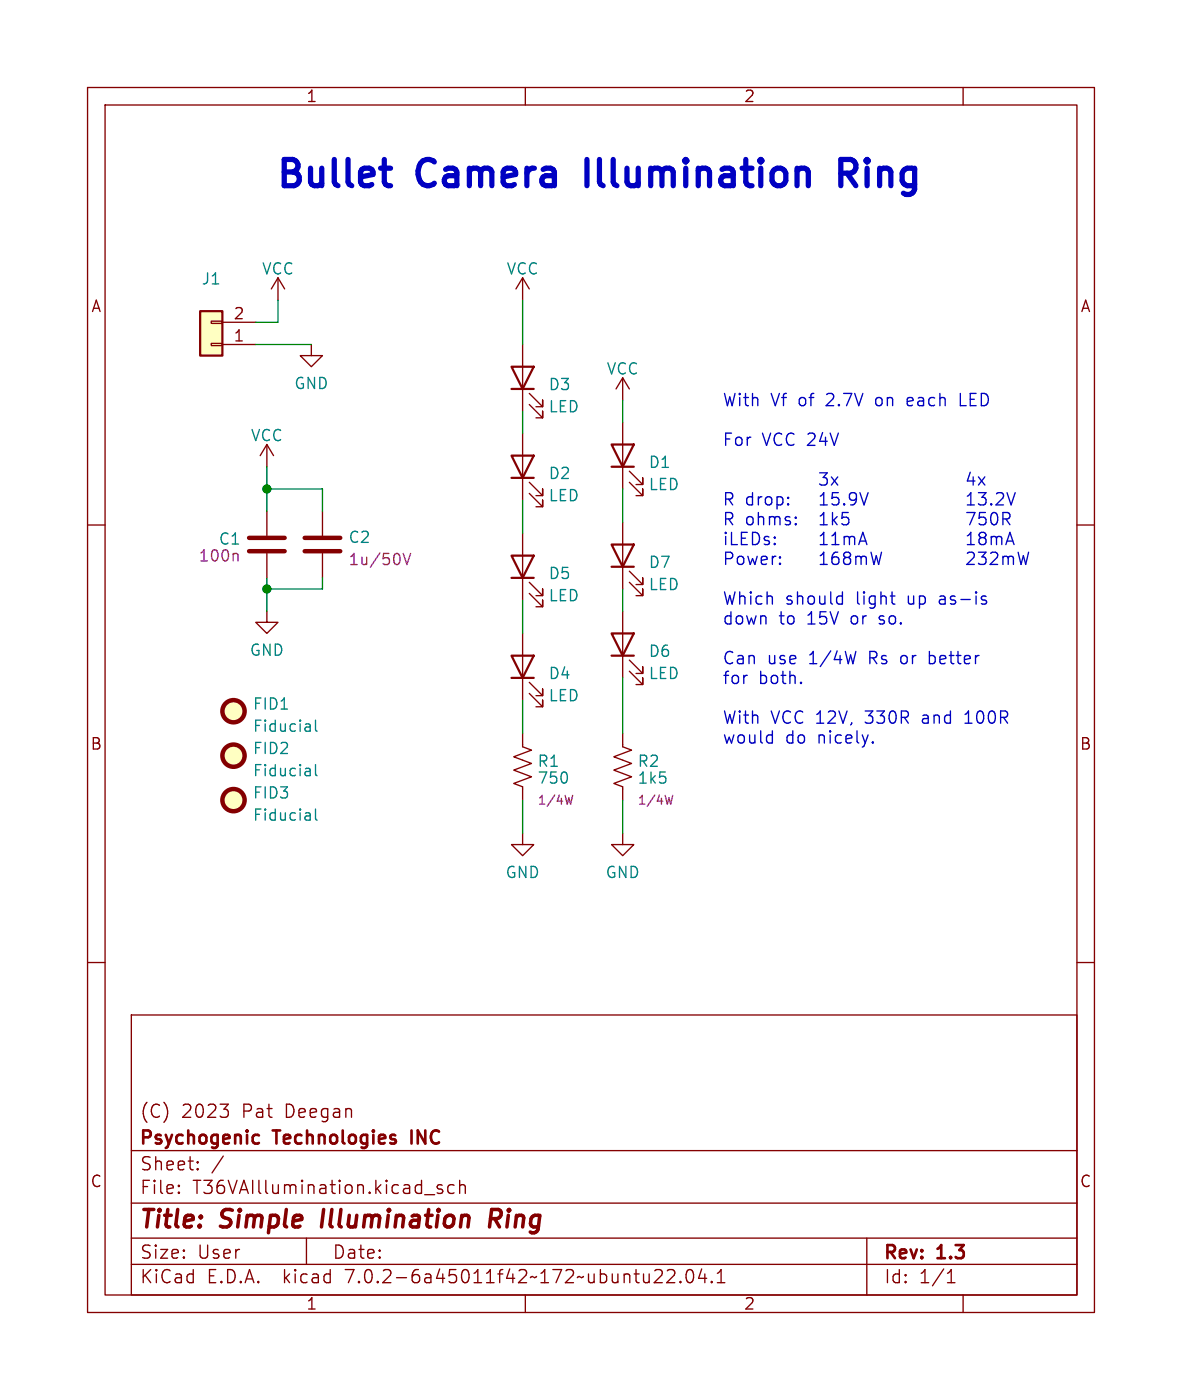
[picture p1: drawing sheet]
<svg xmlns="http://www.w3.org/2000/svg" width="135mm" height="160mm" viewBox="0 0 135 160" stroke-linecap="round" stroke-linejoin="round" font-family="sans-serif">
<g fill="none" stroke="#840000" stroke-width=".15">
<path d="M10 10h115v140h-115zM12 12h111v136h-111zM60 10v2M110 10v2M24.1 36.7h1.3v.3h-1.3zM24.1 39.2h1.3v.3h-1.3zM25.4 39.4h3.8M25.4 36.8h3.8M31.7 31.8l-.7 1.2M31.7 31.8v2.5M31.7 31.8l.8 1.2M35.6 39.4v1.2h1.2l-1.2 1.3-1.3-1.3h1.3"/>
<path d="M59.7 31.8v2.5M59.7 39.4v7.6M59.7 31.8l-.8 1.2M59.7 31.8l.8 1.2M10 60h2M30.5 50.8l-.8 1.3M30.5 50.8v2.5M30.5 58.4v2.8M30.5 50.8l.7 1.3M36.8 58.4v2.8M59.7 49.5v7.7M60.5 56.4l1.5 1.5v-.7v.7h-.8"/>
<path d="M60.5 55.1l1.5 1.5v-.7v.7h-.8M60.5 46.2l1.5 1.6v-.8v.8h-.8M60.5 45l1.5 1.5v-.8v.8h-.8M71.1 43.2v2.5M71.1 48.3v7.6M71.1 59.7v7.6M71.1 43.2l-.7 1.3M71.1 43.2l.8 1.3M71.9 55.1l1.5 1.5v-.7v.7h-.8M71.9 53.8l1.5 1.6v-.8v.8h-.8M123 60h2M30.5 69.9v1.2h1.2l-1.2 1.3-1.3-1.3h1.3"/>
<path d="M30.5 63.2v2.8M36.8 63.2v2.8M59.7 61v7.6M59.7 72.4v7.6M60.5 67.8l1.5 1.5v-.7v.7h-.8M60.5 66.5l1.5 1.6v-.8v.8h-.8M60.5 79.2l1.5 1.6v-.8v.8h-.8M60.5 78l1.5 1.5v-.8v.8h-.8M71.1 69.9v7.6M71.9 76.7l1.5 1.5v-.7v.7h-.8M71.9 75.4l1.5 1.6v-.8v.8h-.8M71.9 66.5l1.5 1.6v-.8v.8h-.8"/>
<path d="M71.9 65.3l1.5 1.5v-.8v.8h-.8M59.7 83.8v1.5l1 .4-2 .8 2 .7-2 .8 2 .8-2 .7 1 .4v1.5M59.7 95.3v1.2h1.3l-1.3 1.3-1.3-1.3h1.3M71.1 95.3v1.2h1.3l-1.3 1.3-1.3-1.3h1.3M71.1 83.8v1.5l1 .4-2 .8 2 .7-2 .8 2 .8-2 .7 1 .4v1.5M10 110h2M15 116h108v32h-108zM123 110h2M15 137.5h108M15 131.5h108M20.4 136.2l.1 .1-.1 .1M20.4 135.5h.1l-.1 .1"/>
<path d="M22.6 133.5v.1v.1M22.6 132.8v.1M25.1 126.2h1l-.5 .6M26 126.9l.1 .1-.1 .5M48.5 136.5h1.1M50.5 135.5l-.4-.1-.2 .2 .1 .2 .5 .2 .1 .1-.1 .2-.1 .1-.5-.1M51.9 135.5l-.5-.1-.3 .3v.4l.2 .2 .1 .1 .5-.1M52.5 135.5a.37 .37 0 0 1 .6 .1v.8M52.5 134.9v1.5M15 144.5h108M15 141.5h108M35 141.5v3"/>
<path d="M60 148v2M75.5 145.2a.41 .41 0 0 1 .1 .5l-.9 .9h.9M76.2 145.2l.2-.1h.4a.41 .41 0 0 1 .2 .6l-.9 .9h1M77.7 146.4l.1 .1-.1 .1M77.7 146.4l-.1 .1 .1 .1M77.7 146.4v.2M78.5 145.2a.36 .36 0 0 1 .4-.1 .36 .36 0 0 1 .2 .3 .88 .88 0 0 1-.2 1.2 .38 .38 0 0 1-.5-.3 1.28 1.28 0 0 1 .1-1.1zM80.1 145l-.3 1.1h.9M80.5 145.6v1M81.3 146.4l.1 .1-.1 .1M81.3 146.4l-.1 .1 .1 .1M81.3 146.4v.2"/>
<path d="M81.9 146.6h.9M81.9 145.5l.5-.4v1.5M99 141.5v6.5M108.2 146.6h.9M108.2 145.5l.4-.4v1.5M110 148v2"/>
</g>
<path d="M56 139.3h.8M56.9 138.2h-.7l-.3 2" fill="none" stroke="#840000" stroke-width=".4"/>
<path d="M29.4 129.7l.2 .1M29.6 130.6l-.2 .1" fill="none" stroke="#840000" stroke-width=".3"/>
<g fill="none" stroke="#840000" stroke-width=".25">
<path d="M22.9 35.6h2.5v5h-2.5zM58.4 52.1h2.6l-1.3 2.5zM58.4 41.9h2.6l-1.3 2.6zM58.4 54.6h2.6M58.4 44.5h2.6M69.8 50.8h2.6l-1.3 2.5zM69.8 53.3h2.6M58.4 63.5h2.6l-1.3 2.5zM58.4 74.9h2.6l-1.3 2.6zM58.4 66h2.6M58.4 77.5h2.6M69.8 72.4h2.6l-1.3 2.5z"/>
<path d="M69.8 62.2h2.6l-1.3 2.6zM69.8 74.9h2.6M69.8 64.8h2.6"/>
</g>
<g fill="#ffffc2" stroke="#ffffc2" stroke-width=".11">
<path d="M22.9 35.6h2.5v5h-2.5z"/>
<circle cx="26.7" cy="81.3" r="1.27"/>
<circle cx="26.7" cy="91.4" r="1.27"/>
<circle cx="26.7" cy="86.4" r="1.27"/>
</g>
<g fill="none" stroke="#840000" stroke-width=".51">
<path d="M28.4 63h4.1M28.4 61.5h4.1M34.8 63h4.1M34.8 61.5h4.1"/>
<circle cx="26.7" cy="81.3" r="1.27"/>
<circle cx="26.7" cy="86.4" r="1.27"/>
<circle cx="26.7" cy="91.4" r="1.27"/>
</g>
<path d="M35.4 82.8v.8M35.4 87.9v.7M35.4 92.9v.8M35.4 83.5l-.1 .1M35.4 83l-.1 .1M35.4 93.7h-.1M35.4 93.2h-.1M35.4 88.6h-.1M35.4 88.1l-.1 .1M36 82.3v1.1l.2 .2M36 87.4v1.1l.2 .1M36 92.5v1l.2 .2" fill="none" stroke="#008484" stroke-width=".15"/>
<path d="M27 63.2l.2 .2v.7M46.1 63.2l.4 1.3 .4-1.3M65.4 90.9l-.2 1-.2-.7M76.8 90.9l-.2 1-.2-.7" fill="none" stroke="#840084" stroke-width=".15"/>
<path d="M96 19.8h1.2M96.7 19.8l1 1.4M97.2 18.2h-1.2v3" fill="none" stroke="#0000c2" stroke-width=".6"/>
<g fill="none" stroke="#0000c2" stroke-width=".15">
<path d="M93.6 54h.9l-.5 .6a.38 .38 0 0 1 .5 .2v.4l-.2 .2h-.5l-.2-.1M95 54.5l.7 .9M95.1 58.6v1.4M95.6 59l-.5 .6M95.7 54.5l-.7 .9M110.4 58.6h.9l-.6 1.4M110.5 57.7h.8M110.5 56.7l.4-.4v1.4M110.8 54l-.3 1h.8M111.1 54.5v.9M111.7 54.5l.8 .9M111.7 56.3h.9l-.5 .5a.38 .38 0 0 1 .5 .3v.3l-.1 .2-.6 .1-.2-.1"/>
<path d="M112.5 54.5l-.8 .9M112.5 58.6h-.6l-.1 .6 .2-.1 .5 .1 .1 .2-.1 .4-.2 .2h-.3l-.2-.2M113.2 57.6h.1l-.1 .1M113.2 57.6h-.1l.1 .1M113.2 57.6v.1M113.3 58.6a.33 .33 0 0 1 .6 .2 .72 .72 0 0 1-.4 1.2 .93 .93 0 0 1-.2-1.4zM113.8 56.4l.2-.1h.3a.38 .38 0 0 1 .2 .6l-.8 .8h.9M114.5 59.3h.6a.38 .38 0 0 0 .3-.4 .38 .38 0 0 0-.3-.3h-.6v1.4M114.9 59.3l.4 .7M115 56.3l.5 1.4 .4-1.4M91.5 78h.1l-.1 .1M95.8 68.1l.4 .1"/>
<path d="M96.2 67.6v1.4M96.2 69h-.4M97.8 74.4l-.4 1.4M101.7 68.1h.5M102 69h.2M110.5 61.2l.4-.4v1.4M110.5 62.2h.8M110.5 63.2l.2-.1h.3a.38 .38 0 0 1 .2 .6l-.8 .8h.9M111.7 63.1h.9l-.5 .5a.38 .38 0 0 1 .5 .3v.3l-.1 .2-.6 .1-.2-.1M112.1 61.4l-.2-.1a.28 .28 0 0 1-.1-.3 .28 .28 0 0 1 .3-.2l.4 .1a.29 .29 0 0 1 .1 .3 .29 .29 0 0 1-.3 .2M112.1 61.4l-.3 .3v.3l.3 .2h.4l.1-.2-.1-.4-.2-.2M112.1 61.4h.2"/>
<path d="M112.1 68.4l.1 .1 .4 .1 .1 .2-.1 .2h-.1h-.4M112.6 68.2l-.3-.1-.2 .2M113.1 63.2l.2-.1h.4a.38 .38 0 0 1 .2 .6l-.8 .8h.8M113.2 61.3v.9M113.2 61.4a.35 .35 0 0 1 .6 .1M113.8 61.5l.2-.2 .3 .1 .1 .8M113.8 61.5v.7M114.5 63.6v.9M114.5 63.7a.35 .35 0 0 1 .6 .1M114.9 62.2l.4-1.4 .5 1.4M115 61.8h.7M115.1 63.8l.2-.2h.4v.9"/>
<path d="M115.1 63.8v.7M116.3 63.1l.3 1.4 .3-1 .2 1 .4-1.4M88.1 84l.1 .1M88.2 83.5v1.4M88.2 84.9h-.1M99.7 84.8l.1 .1h-.1M99.7 84.8l-.1 .1h.1M99.7 84.8v.1"/>
</g>
<g fill="none" stroke="#008400" stroke-width=".15">
<path d="M29.2 39.4h6.4M31.7 34.3v2.5h-2.5M59.7 34.3v5.1M30.5 53.3v5.1M30.5 55.9h6.3v2.5M59.7 47v2.5M59.7 57.2v3.8M71.1 45.7v2.6M71.1 55.9v3.8M30.5 66v3.9M36.8 66v1.3h-6.3M59.7 68.6v3.8"/>
<path d="M71.1 67.3v2.6M71.1 77.5v6.3M59.7 80v3.8M59.7 91.4v3.9M71.1 91.4v3.9"/>
</g>
<g fill="#008400" stroke="#008400" stroke-width=".15">
<circle cx="30.5" cy="55.9" r=".46"/>
<circle cx="30.5" cy="67.3" r=".46"/>
</g>
<g font-size="4.2" fill="#0000c2">
<text x="31.7" y="21.6">Bullet</text>
<text x="48.1" y="21.6">Camera</text>
<text x="68.1" y="21.6">Illumination</text>
<text x="98" y="21.6">Ring</text>
</g>
<g font-size="2.8" fill="#840000">
<text x="16" y="140.8">Title:</text>
<text x="25.4" y="140.8">Simple</text>
<text x="37.5" y="140.8">Illumination</text>
<text x="57.2" y="140.8">Ring</text>
</g>
<g font-size="2.1" fill="#840000">
<text x="16" y="131.1">Psychogenic</text>
<text x="16" y="127.9">(C)</text>
<text x="20.7" y="127.9">2023</text>
<text x="27.7" y="127.9">Pat</text>
<text x="31.5" y="131.1">Technologies</text>
<text x="32.6" y="127.9">Deegan</text>
<text x="47.5" y="131.1">INC</text>
<text x="16" y="136.6">File:</text>
<text x="16" y="133.9">Sheet:</text>
<text x="22" y="136.6">T36VAIllumination.kicad_sch</text>
<text x="24.2" y="133.9">/</text>
<text x="16" y="146.8">KiCad</text>
<text x="16" y="144">Size:</text>
<text x="22.6" y="144">User</text>
<text x="23.7" y="146.8">E.D.A.</text>
<text x="32.4" y="146.8">kicad</text>
<text x="38" y="144">Date:</text>
<text x="39.5" y="146.8">7.0.2-6a45011f42~172~ubuntu22.04.1</text>
<text x="101" y="144.2">Rev:</text>
<text x="101" y="146.8">Id:</text>
<text x="105" y="146.8">1/1</text>
<text x="107.2" y="144.2">1.3</text>
</g>
<g font-size="1.9" fill="#0000c2">
<text x="82.5" y="46.5">With</text>
<text x="88.1" y="46.5">Vf of</text>
<text x="94.5" y="46.5">2.7V</text>
<text x="100.2" y="46.5">on</text>
<text x="103.9" y="46.5">each</text>
<text x="110" y="46.5">LED</text>
<text x="82.5" y="51.1">For</text>
<text x="87.1" y="51.1">VCC 24V</text>
<text x="82.5" y="57.9">R drop: 15.9V 13.2V</text>
<text x="82.5" y="60.1">R ohms: 1k5</text>
<text x="82.5" y="62.4">iLEDs: 11mA 18mA</text>
<text x="82.5" y="64.7">Power: 168mW 232mW</text>
<text x="95.7" y="60.1">750R</text>
<text x="82.5" y="69.2">Which</text>
<text x="82.5" y="71.5">down</text>
<text x="89" y="71.5">to</text>
<text x="89.7" y="69.2">should</text>
<text x="92.2" y="71.5">15V</text>
<text x="97.3" y="71.5">or</text>
<text x="97.8" y="69.2">light</text>
<text x="100.6" y="71.5">so.</text>
<text x="103.7" y="69.2">up</text>
<text x="107.4" y="69.2">as-is</text>
<text x="82.5" y="76">Can</text>
<text x="87.7" y="76">use</text>
<text x="92.4" y="76">1/4W</text>
<text x="99.3" y="76">Rs or</text>
<text x="106.3" y="76">better</text>
<text x="82.5" y="78.3">for</text>
<text x="82.5" y="82.8">With</text>
<text x="86.7" y="78.3">both.</text>
<text x="88.1" y="82.8">VCC 12V,</text>
<text x="98.9" y="82.8">330R</text>
<text x="105.5" y="82.8">and</text>
<text x="110.5" y="82.8">100R</text>
<text x="82.5" y="85.1">would</text>
<text x="89.7" y="85.1">do</text>
<text x="93.4" y="85.1">nicely.</text>
</g>
<g font-size="1.8" fill="#840000">
<text x="35" y="11.8">1</text>
<text x="85" y="11.8">2</text>
<text x="10.4" y="35.8">A</text>
<text x="123.4" y="35.8">A</text>
<text x="26.6" y="39.1">1</text>
<text x="26.6" y="36.6">2</text>
<text x="10.3" y="85.8">B</text>
<text x="123.3" y="85.8">B</text>
<text x="10.3" y="135.8">C</text>
<text x="123.3" y="135.8">C</text>
<text x="35" y="149.8">1</text>
<text x="85" y="149.8">2</text>
</g>
<g font-size="1.8" fill="#008484">
<text x="23" y="32.7">J1</text>
<text x="29.9" y="31.5">VCC</text>
<text x="57.8" y="31.5">VCC</text>
<text x="33.6" y="44.6">GND</text>
<text x="62.6" y="44.8">D3</text>
<text x="62.6" y="47.3">LED</text>
<text x="69.2" y="43">VCC</text>
<text x="28.6" y="50.6">VCC</text>
<text x="74" y="53.6">D1</text>
<text x="62.6" y="54.9">D2</text>
<text x="62.6" y="57.5">LED</text>
<text x="74" y="56.2">LED</text>
<text x="39.8" y="62.2">C2</text>
<text x="74" y="65.1">D7</text>
<text x="62.6" y="66.3">D5</text>
<text x="62.6" y="68.9">LED</text>
<text x="74" y="67.6">LED</text>
<text x="28.5" y="75.1">GND</text>
<text x="62.6" y="77.8">D4</text>
<text x="74" y="75.2">D6</text>
<text x="74" y="77.8">LED</text>
<text x="28.8" y="81.3">FID1</text>
<text x="28.8" y="83.8">Fiducial</text>
<text x="62.6" y="80.3">LED</text>
<text x="28.8" y="86.4">FID2</text>
<text x="28.8" y="88.9">Fiducial</text>
<text x="61.3" y="87.8">R1</text>
<text x="61.3" y="89.7">750</text>
<text x="72.8" y="87.8">R2</text>
<text x="72.8" y="89.7">1k5</text>
<text x="28.8" y="91.4">FID3</text>
<text x="28.8" y="94">Fiducial</text>
<text x="57.7" y="100.5">GND</text>
<text x="69.1" y="100.5">GND</text>
</g>
<g font-size="1.8" fill="#840084">
<text x="22.6" y="64.3">100n</text>
<text x="24.9" y="62.4">C1</text>
<text x="39.8" y="64.8">1u/50V</text>
</g>
<g font-size="1.4" fill="#840084">
<text x="61.4" y="92.1">1/4W</text>
<text x="72.8" y="92.1">1/4W</text>
</g>
</svg>
